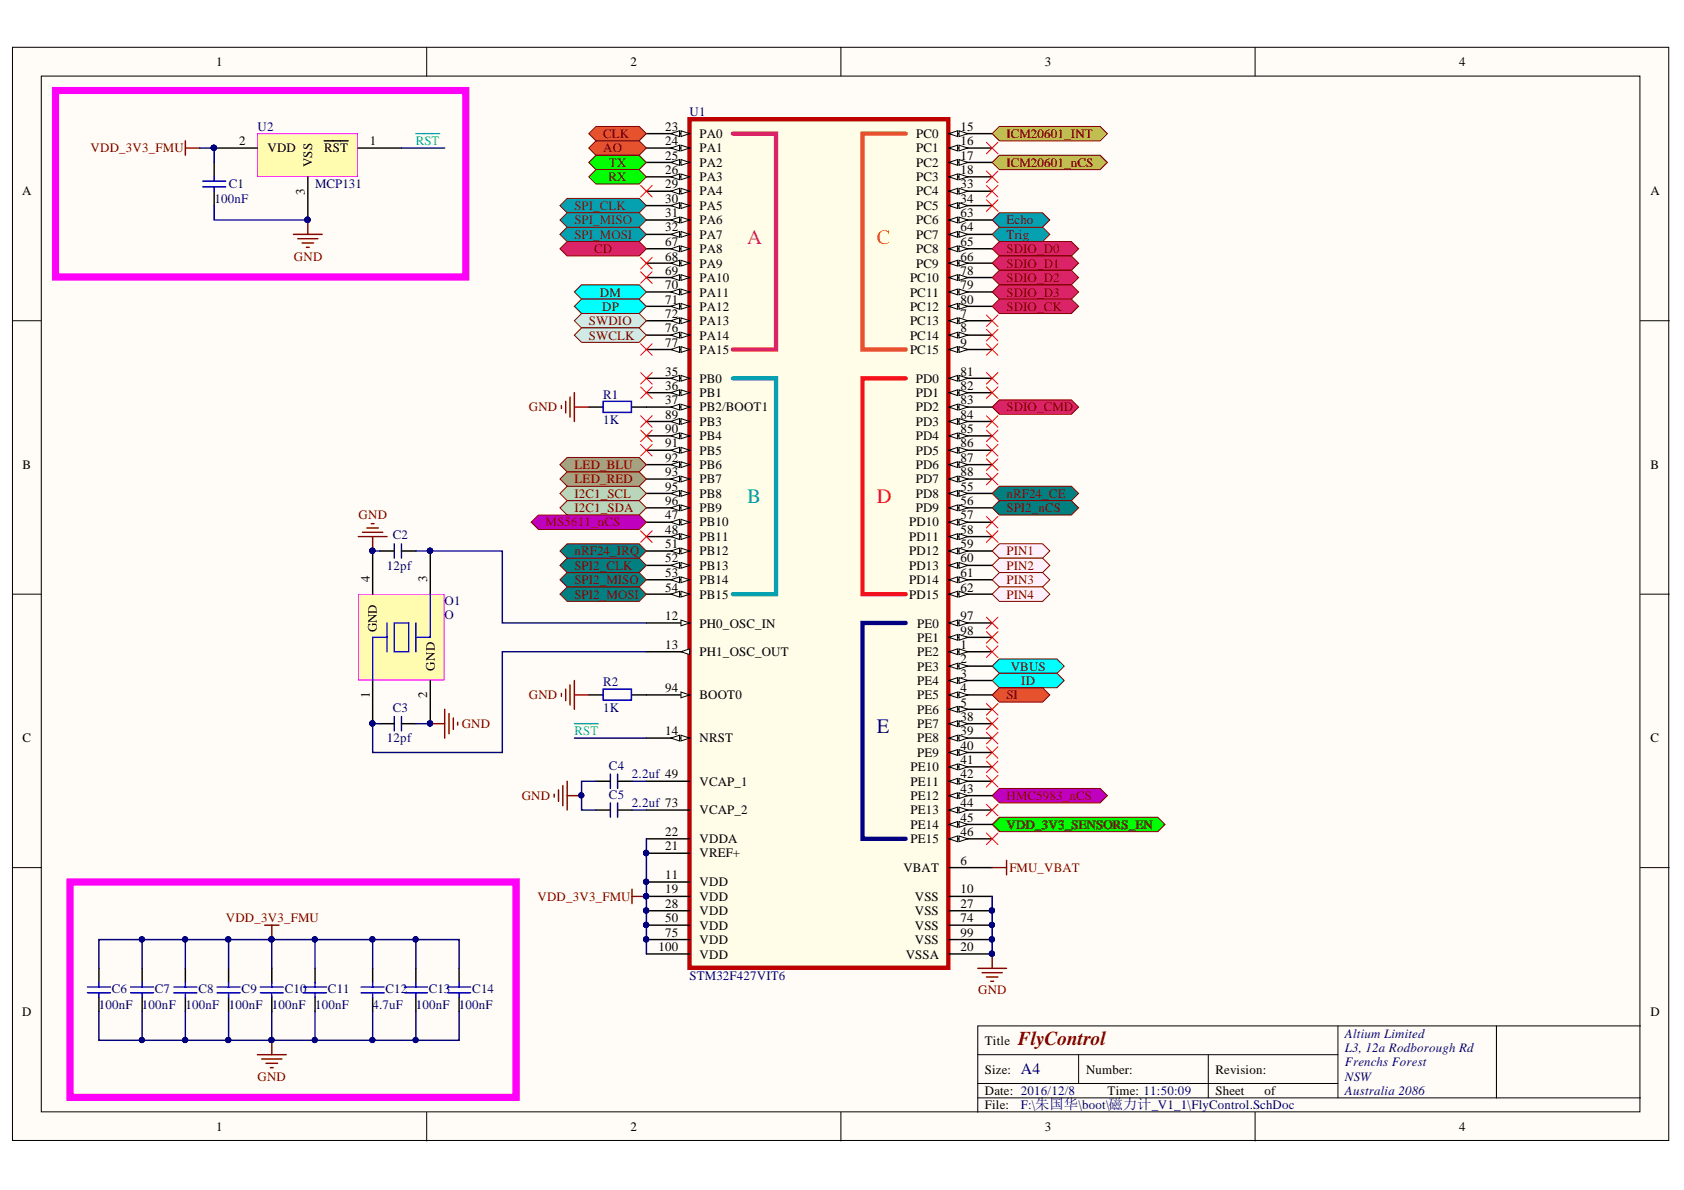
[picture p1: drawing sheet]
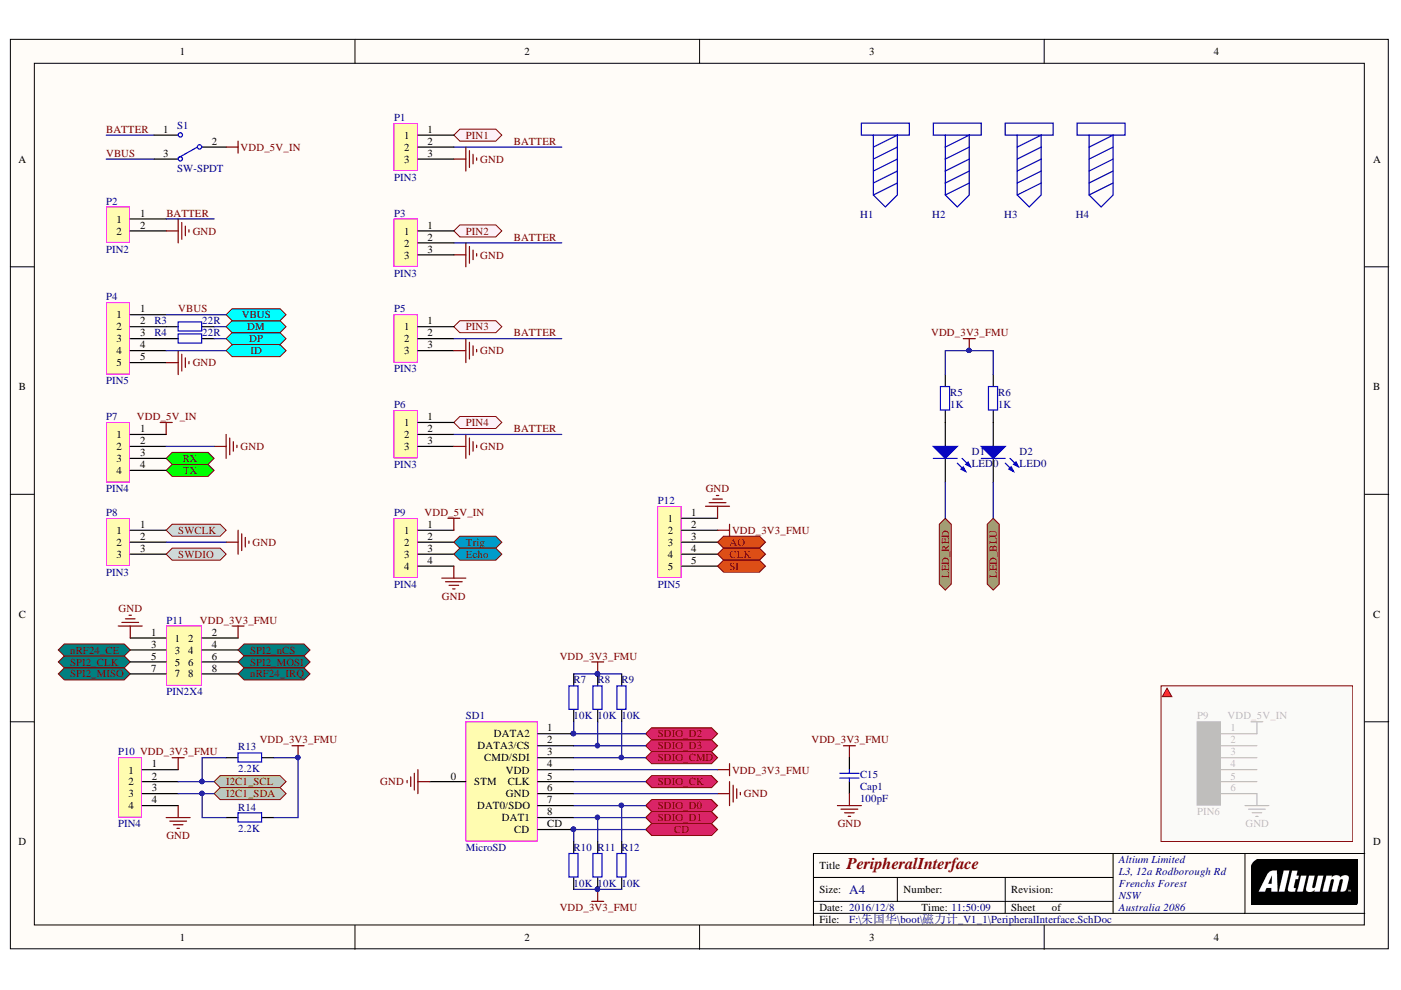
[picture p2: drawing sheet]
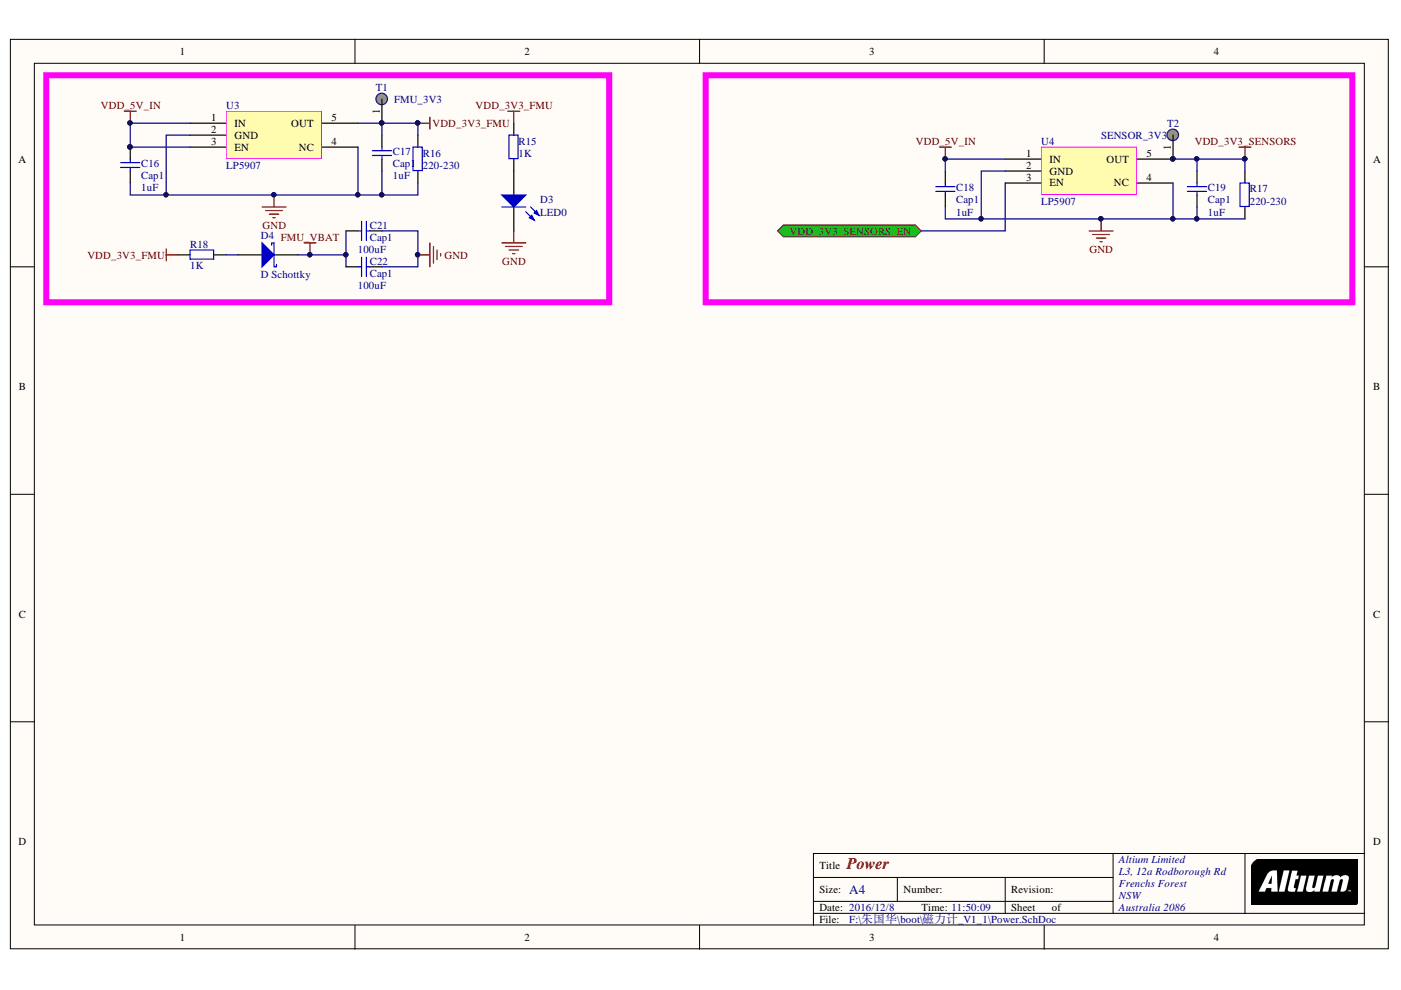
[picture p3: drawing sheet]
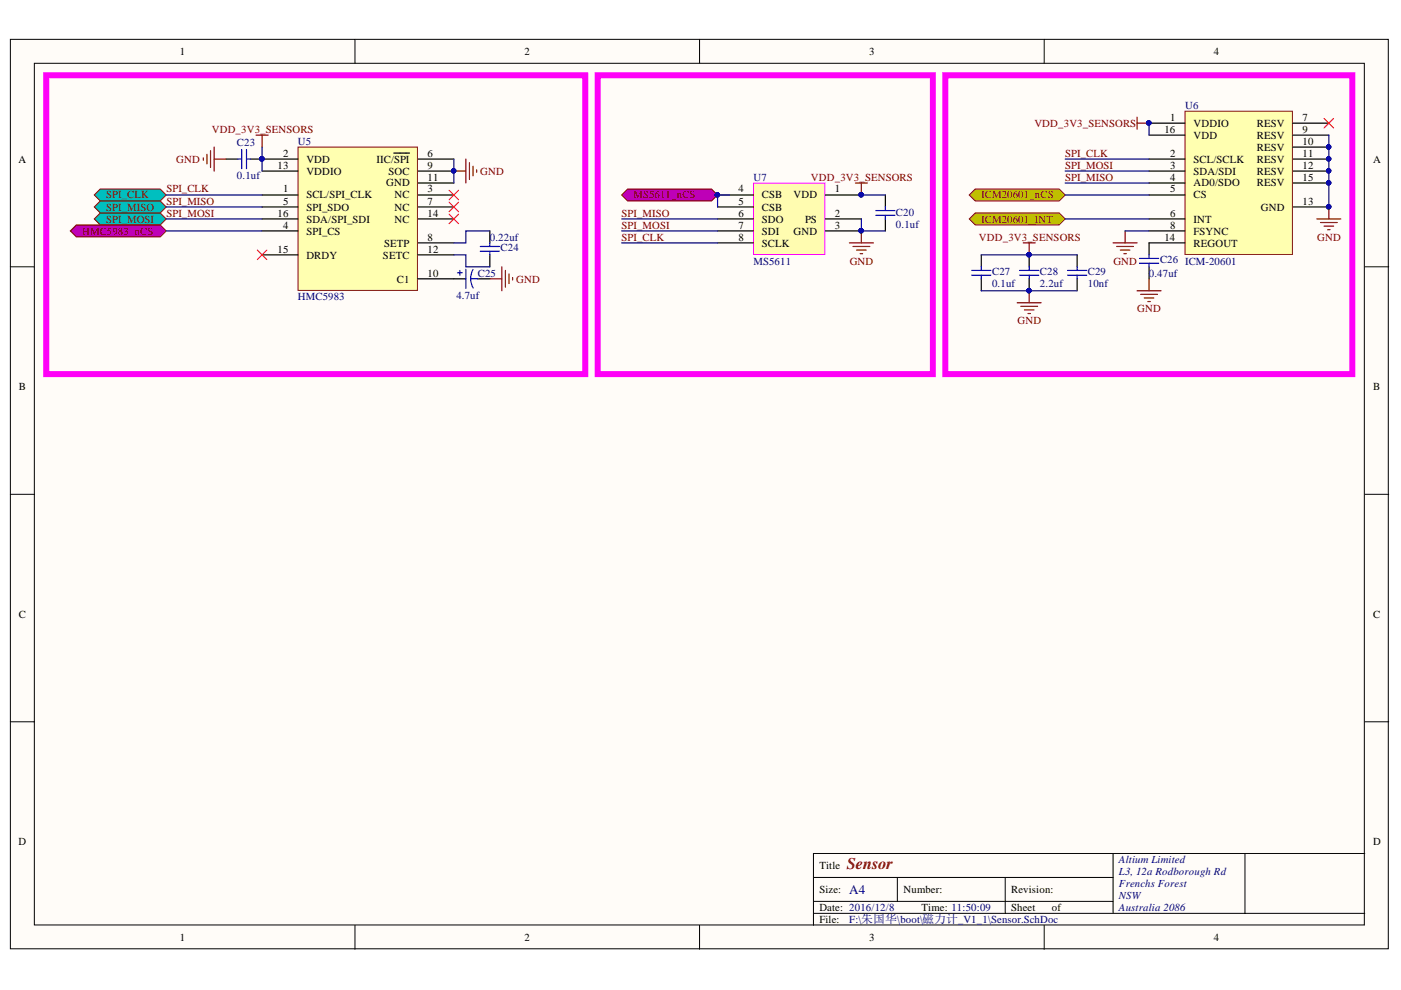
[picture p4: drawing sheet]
# Altium project FlyControl.PrjPCB
5 sheets, 80 parts. Net scope: hierarchical (ports join the sheet entries above them; power ports are global).
Board file: Mag.PcbDoc
Sheets:
  Top.SchDoc
    U_FlyControl = FlyControl.SchDoc
    U_Sensor = Sensor.SchDoc
    U_Power = Power.SchDoc
    U_PeripheralInterface = PeripheralInterface.SchDoc

## Sheet Top.SchDoc
size A4; Organization: Altium Limited; Address1: L3, 12a Rodborough Rd; Address2: Frenchs Forest; Address3: NSW; Address4: Australia 2086

### Sub-sheets
U_FlyControl = FlyControl.SchDoc: ICM20601_nCS, HMC5983_nCS, SPI_MOSI, SPI_MISO, SPI_CLK, VDD_3V3_SENSORS_EN, VBUS, ID, DM, DP, TX, RX, I2C1_SCL, I2C1_SDA, SWCLK, SWDIO, SPI2_CLK, SPI2_MISO, SPI2_MOSI, SPI2_nCS, PIN1, PIN2, PIN3, PIN4, SDIO_D2, SDIO_D3, SDIO_D0, SDIO_D1, SDIO_CK, SDIO_CMD, CD, LED_BLU, LED_RED, nRF24_CE, nRF24_IRQ, Trig, Echo, AO, CLK, SI, ICM20601_INT, MS5611_nCS
U_PeripheralInterface = PeripheralInterface.SchDoc: VBUS, ID, DM, DP, TX, RX, I2C1_SCL, I2C1_SDA, SWCLK, SWDIO, SPI2_CLK, SPI2_MISO, SPI2_MOSI, SPI2_nCS, PIN1, PIN2, PIN3, PIN4, SDIO_D2, SDIO_D3, SDIO_D0, SDIO_D1, SDIO_CK, SDIO_CMD, CD, LED_BLU, LED_RED, nRF24_CE, nRF24_IRQ, Trig, Echo, AO, CLK, SI
U_Power = Power.SchDoc: VDD_3V3_SENSORS_EN
U_Sensor = Sensor.SchDoc: SPI_CLK, SPI_MISO, SPI_MOSI, HMC5983_nCS, ICM20601_nCS, ICM20601_INT, MS5611_nCS

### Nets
SPI_CLK: sheet U_FlyControl/SPI_CLK, sheet U_Sensor/SPI_CLK
SPI_MISO: sheet U_FlyControl/SPI_MISO, sheet U_Sensor/SPI_MISO
SPI_MOSI: sheet U_FlyControl/SPI_MOSI, sheet U_Sensor/SPI_MOSI
VBUS: sheet U_FlyControl/VBUS, sheet U_PeripheralInterface/VBUS
NetD1_2: sheet U_FlyControl/LED_RED, sheet U_PeripheralInterface/LED_RED
NetD2_2: sheet U_FlyControl/LED_BLU, sheet U_PeripheralInterface/LED_BLU
NetP1_1: sheet U_FlyControl/PIN1, sheet U_PeripheralInterface/PIN1
NetP3_1: sheet U_FlyControl/PIN2, sheet U_PeripheralInterface/PIN2
NetP4_4: sheet U_FlyControl/ID, sheet U_PeripheralInterface/ID
NetP5_1: sheet U_FlyControl/PIN3, sheet U_PeripheralInterface/PIN3
NetP6_1: sheet U_FlyControl/PIN4, sheet U_PeripheralInterface/PIN4
NetP7_3: sheet U_FlyControl/RX, sheet U_PeripheralInterface/RX
NetP7_4: sheet U_FlyControl/TX, sheet U_PeripheralInterface/TX
NetP8_1: sheet U_FlyControl/SWCLK, sheet U_PeripheralInterface/SWCLK
NetP8_3: sheet U_FlyControl/SWDIO, sheet U_PeripheralInterface/SWDIO
NetP9#1_2: sheet U_FlyControl/Trig, sheet U_PeripheralInterface/Trig
NetP9#1_3: sheet U_FlyControl/Echo, sheet U_PeripheralInterface/Echo
NetP10_2: sheet U_FlyControl/I2C1_SCL, sheet U_PeripheralInterface/I2C1_SCL
NetP10_3: sheet U_FlyControl/I2C1_SDA, sheet U_PeripheralInterface/I2C1_SDA
NetP11_3: sheet U_FlyControl/nRF24_CE, sheet U_PeripheralInterface/nRF24_CE
NetP11_4: sheet U_FlyControl/SPI2_nCS, sheet U_PeripheralInterface/SPI2_nCS
NetP11_5: sheet U_FlyControl/SPI2_CLK, sheet U_PeripheralInterface/SPI2_CLK
NetP11_6: sheet U_FlyControl/SPI2_MOSI, sheet U_PeripheralInterface/SPI2_MOSI
NetP11_7: sheet U_FlyControl/SPI2_MISO, sheet U_PeripheralInterface/SPI2_MISO
NetP11_8: sheet U_FlyControl/nRF24_IRQ, sheet U_PeripheralInterface/nRF24_IRQ
NetP12_3: sheet U_FlyControl/AO, sheet U_PeripheralInterface/AO
NetP12_4: sheet U_FlyControl/CLK, sheet U_PeripheralInterface/CLK
NetP12_5: sheet U_FlyControl/SI, sheet U_PeripheralInterface/SI
NetR3_2: sheet U_FlyControl/DM, sheet U_PeripheralInterface/DM
NetR4_2: sheet U_FlyControl/DP, sheet U_PeripheralInterface/DP
NetR7_1: sheet U_FlyControl/SDIO_D2, sheet U_PeripheralInterface/SDIO_D2
NetR8_1: sheet U_FlyControl/SDIO_D3, sheet U_PeripheralInterface/SDIO_D3
NetR9_1: sheet U_FlyControl/SDIO_CMD, sheet U_PeripheralInterface/SDIO_CMD
NetR10_1: sheet U_FlyControl/CD, sheet U_PeripheralInterface/CD
NetR11_1: sheet U_FlyControl/SDIO_D1, sheet U_PeripheralInterface/SDIO_D1
NetR12_1: sheet U_FlyControl/SDIO_D0, sheet U_PeripheralInterface/SDIO_D0
NetSD1_5: sheet U_FlyControl/SDIO_CK, sheet U_PeripheralInterface/SDIO_CK
NetU1_15: sheet U_FlyControl/ICM20601_INT, sheet U_Sensor/ICM20601_INT
NetU1_17: sheet U_FlyControl/ICM20601_nCS, sheet U_Sensor/ICM20601_nCS
NetU1_43: sheet U_FlyControl/HMC5983_nCS, sheet U_Sensor/HMC5983_nCS
NetU1_45: sheet U_FlyControl/VDD_3V3_SENSORS_EN, sheet U_Power/VDD_3V3_SENSORS_EN
NetU1_47: sheet U_FlyControl/MS5611_nCS, sheet U_Sensor/MS5611_nCS

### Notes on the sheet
- Title
- Size:
- Date:
- A4
- Number:
- Time:
- Revision:
- Sheet
- of
- File:

## Sheet FlyControl.SchDoc: FlyControl
size A4; Organization: Altium Limited; Address1: L3, 12a Rodborough Rd; Address2: Frenchs Forest; Address3: NSW; Address4: Australia 2086

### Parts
C1  value 100nF  [0603AC]  (hidden comment: Cap1)
C2  value 12pf  [0603AC]  (hidden comment: Capacity)
C3  value 12pf  [0603AC]  (hidden comment: Capacity)
C4  value 2.2uf  [0603AC]  (hidden comment: Capacity)
C5  value 2.2uf  [0603AC]  (hidden comment: Capacity)
C6  value 100nF  [0603AC]  (hidden comment: Cap1)
C7  value 100nF  [0603AC]  (hidden comment: Cap1)
C8  value 100nF  [0603AC]  (hidden comment: Cap1)
C9  value 100nF  [0603AC]  (hidden comment: Cap1)
C10  value 100nF  [0603AC]  (hidden comment: Cap1)
C11  value 100nF  [0603AC]  (hidden comment: Cap1)
C12  value 4.7uF  [0603AC]  (hidden comment: Cap1)
C13  value 100nF  [0603AC]  (hidden comment: Cap1)
C14  value 100nF  [0603AC]  (hidden comment: Cap1)
O1  O  [SMD_3225]
R1  value 1K  [0603AR]  (hidden comment: Resist)
R2  value 1K  [0603AR]  (hidden comment: Resist)
U1  STM32F427VIT6  [LQFP50P1600X1600X160-100N]
U2  MCP131  [SOT23]

### Ports
AO, CD, CLK, DM, DP, Echo, HMC5983_nCS, I2C1_SCL, I2C1_SDA, ICM20601_INT, ICM20601_nCS, ID, LED_BLU, LED_RED, MS5611_nCS, nRF24_CE, nRF24_IRQ, PIN1, PIN2, PIN3, PIN4, RX, SDIO_CK, SDIO_CMD, SDIO_D0, SDIO_D1, SDIO_D2, SDIO_D3, SI, SPI2_CLK, SPI2_MISO, SPI2_MOSI, SPI2_nCS, SPI_CLK, SPI_MISO, SPI_MOSI, SWCLK, SWDIO, Trig, TX, VBUS, VDD_3V3_SENSORS_EN

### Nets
FMU_VBAT: U1.6(VBAT)
GND: C1.1 C2.1 C3.2 C4.1 C5.1 C6.1 C7.1 C8.1 C9.1 C10.1 C11.1 C12.1 C13.1 C14.1 O1.2(GND) O1.4(GND) R1.1 R2.1 U1.10(VSS) U1.20(VSSA) U1.27(VSS) U1.74(VSS) U1.99(VSS) U2.3(VSS)
VDD_3V3_FMU: C1.2 C6.2 C7.2 C8.2 C9.2 C10.2 C11.2 C12.2 C13.2 C14.2 U1.11(VDD) U1.19(VDD) U1.21(VREF+) U1.22(VDDA) U1.28(VDD) U1.50(VDD) U1.75(VDD) U1.100(VDD) U2.2(VDD)
~{RST}: U1.14(NRST) U2.1(~{RST})
SPI_CLK: U1.30(PA5) ; port SPI_CLK
SPI_MISO: U1.31(PA6) ; port SPI_MISO
SPI_MOSI: U1.32(PA7) ; port SPI_MOSI
VBUS: U1.2(PE3) ; port VBUS
NetC2_2: C2.2 O1.3(OSC) U1.12(PH0_OSC_IN)
NetC3_1: C3.1 O1.1(OSC) U1.13(PH1_OSC_OUT)
NetC4_2: C4.2 U1.49(VCAP_1)
NetC5_2: C5.2 U1.73(VCAP_2)
NetD1_2: U1.93(PB7) ; port LED_RED
NetD2_2: U1.92(PB6) ; port LED_BLU
NetP1_1: U1.59(PD12) ; port PIN1
NetP3_1: U1.60(PD13) ; port PIN2
NetP4_4: U1.3(PE4) ; port ID
NetP5_1: U1.61(PD14) ; port PIN3
NetP6_1: U1.62(PD15) ; port PIN4
NetP7_3: U1.26(PA3) ; port RX
NetP7_4: U1.25(PA2) ; port TX
NetP8_1: U1.76(PA14) ; port SWCLK
NetP8_3: U1.72(PA13) ; port SWDIO
NetP9#1_2: U1.64(PC7) ; port Trig
NetP9#1_3: U1.63(PC6) ; port Echo
NetP10_2: U1.95(PB8) ; port I2C1_SCL
NetP10_3: U1.96(PB9) ; port I2C1_SDA
NetP11_3: U1.55(PD8) ; port nRF24_CE
NetP11_4: U1.56(PD9) ; port SPI2_nCS
NetP11_5: U1.52(PB13) ; port SPI2_CLK
NetP11_6: U1.54(PB15) ; port SPI2_MOSI
NetP11_7: U1.53(PB14) ; port SPI2_MISO
NetP11_8: U1.51(PB12) ; port nRF24_IRQ
NetP12_3: U1.24(PA1) ; port AO
NetP12_4: U1.23(PA0) ; port CLK
NetP12_5: U1.4(PE5) ; port SI
NetR1_2: R1.2 U1.37(PB2/BOOT1)
NetR2_2: R2.2 U1.94(BOOT0)
NetR3_2: U1.70(PA11) ; port DM
NetR4_2: U1.71(PA12) ; port DP
NetR7_1: U1.78(PC10) ; port SDIO_D2
NetR8_1: U1.79(PC11) ; port SDIO_D3
NetR9_1: U1.83(PD2) ; port SDIO_CMD
NetR10_1: U1.67(PA8) ; port CD
NetR11_1: U1.66(PC9) ; port SDIO_D1
NetR12_1: U1.65(PC8) ; port SDIO_D0
NetSD1_5: U1.80(PC12) ; port SDIO_CK
NetU1_15: U1.15(PC0) ; port ICM20601_INT
NetU1_17: U1.17(PC2) ; port ICM20601_nCS
NetU1_43: U1.43(PE12) ; port HMC5983_nCS
NetU1_45: U1.45(PE14) ; port VDD_3V3_SENSORS_EN
NetU1_47: U1.47(PB10) ; port MS5611_nCS

Not connected (* = marked no-connect by the designer): U1 1(PE2)* 5(PE6)* 7(PC13)* 8(PC14)* 9(PC15)* 16(PC1)* 18(PC3)* 29(PA4)* 33(PC4)* 34(PC5)* 35(PB0)* 36(PB1)* 38(PE7)* 39(PE8)* 40(PE9)* 41(PE10)* 42(PE11)* 44(PE13)* 46(PE15)* 48(PB11)* 57(PD10)* 58(PD11)* 68(PA9)* 69(PA10)* 77(PA15)* 81(PD0)* 82(PD1)* 84(PD3)* 85(PD4)* 86(PD5)* 87(PD6)* 88(PD7)* 89(PB3)* 90(PB4)* 91(PB5)* 97(PE0)* 98(PE1)*

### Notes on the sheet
- Title
- Size:
- Date:
- A4
- Number:
- Time:
- Revision:
- Sheet
- of
- File:

## Sheet Sensor.SchDoc: Sensor
size A4; Organization: Altium Limited; Address1: L3, 12a Rodborough Rd; Address2: Frenchs Forest; Address3: NSW; Address4: Australia 2086

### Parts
C20  value 0.1uf  [0603AC]  (hidden comment: Cap1)
C23  value 0.1uf  [0603AC]  (hidden comment: Cap1)
C24  value 0.22uf  [0603AC]  (hidden comment: Cap1)
C25  value 4.7uf  [0603AC]  (hidden comment: Cap Pol1)
C26  value 0.47uf  [0603AC]  (hidden comment: Cap1)
C27  value 0.1uf  [0603AC]  (hidden comment: Cap1)
C28  value 2.2uf  [0603AC]  (hidden comment: Cap1)
C29  value 10nf  [0603AC]  (hidden comment: Cap1)
U5  HMC5983  [LPCC-16PIN]
U6  ICM-20601  [LGA-16PIN]
U7  MS5611  [MS5611]

### Ports
HMC5983_nCS, ICM20601_INT, ICM20601_nCS, MS5611_nCS, SPI_CLK, SPI_MISO, SPI_MOSI

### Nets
GND: C20.2 C23.2 C25.2 C26.1 C27.2 C28.2 C29.2 U5.6(IIC/~{SPI}) U5.9(SOC) U5.11(GND) U6.8(FSYNC) U6.9(RESV) U6.10(RESV) U6.11(RESV) U6.12(RESV) U6.13(GND) U6.15(RESV) U7.2(PS) U7.3(GND)
VDD_3V3_SENSORS: C20.1 C23.1 C27.1 C28.1 C29.1 U5.2(VDD) U5.13(VDDIO) U6.1(VDDIO) U6.16(VDD) U7.1(VDD)
SPI_CLK: U5.1(SCL/SPI_CLK) U6.2(SCL/SCLK) U7.8(SCLK) ; port SPI_CLK
SPI_MISO: U5.5(SPI_SDO) U6.4(AD0/SDO) U7.6(SDO) ; port SPI_MISO
SPI_MOSI: U5.16(SDA/SPI_SDI) U6.3(SDA/SDI) U7.7(SDI) ; port SPI_MOSI
NetC24_1: C24.1 U5.12(SETC)
NetC24_2: C24.2 U5.8(SETP)
NetC25_1: C25.1 U5.10(C1)
NetC26_2: C26.2 U6.14(REGOUT)
NetU1_15: U6.6(INT) ; port ICM20601_INT
NetU1_17: U6.5(CS) ; port ICM20601_nCS
NetU1_43: U5.4(SPI_CS) ; port HMC5983_nCS
NetU1_47: U7.4(CSB) U7.5(CSB) ; port MS5611_nCS

Not connected (* = marked no-connect by the designer): U5 3(NC)* 7(NC)* 14(NC)* 15(DRDY)*; U6 7(RESV)*

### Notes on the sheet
- Title
- Size:
- Date:
- A4
- Number:
- Time:
- Revision:
- Sheet
- of
- File:

## Sheet Power.SchDoc: Power
size A4; Organization: Altium Limited; Address1: L3, 12a Rodborough Rd; Address2: Frenchs Forest; Address3: NSW; Address4: Australia 2086

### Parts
C16  Cap1  value 1uF  [0603AC]
C17  Cap1  value 1uF  [0603AC]
C18  Cap1  value 1uF  [0603AC]
C19  Cap1  value 1uF  [0603AC]
C21  Cap1  value 100uF  [0805C]
C22  Cap1  value 100uF  [0805C]
D3  LED0  [LED_R]
D4  D Schottky  [DO-214]
R15  value 1K  [0603AR]  (hidden comment: Resist)
R16  value 220-230  [0603AR]  (hidden comment: Resist)
R17  value 220-230  [0603AR]  (hidden comment: Resist)
R18  value 1K  [0603AR]  (hidden comment: Resist)
T1  FMU_3V3  [TAB]
T2  SENSOR_3V3  [TAB]
U3  LP5907
U4  LP5907

### Ports
VDD_3V3_SENSORS_EN

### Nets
FMU_VBAT: C21.2 C22.2 D4.2(K)
GND: C16.1 C17.1 C18.1 C19.1 C21.1 C22.1 D3.2(K) R16.1 R17.1 U3.2(GND) U3.4(NC) U4.2(GND) U4.4(NC)
VDD_3V3_FMU: C17.2 R15.2 R16.2 R18.2 T1.1 U3.5(OUT)
VDD_3V3_SENSORS: C19.2 R17.2 T2.1 U4.5(OUT)
VDD_5V_IN: C16.2 C18.2 U3.1(IN) U3.3(EN) U4.1(IN)
NetD3_1: D3.1(A) R15.1
NetD4_1: D4.1(A) R18.1
NetU1_45: U4.3(EN) ; port VDD_3V3_SENSORS_EN

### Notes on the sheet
- Title
- Size:
- Date:
- A4
- Number:
- Time:
- Revision:
- Sheet
- of
- File:

## Sheet PeripheralInterface.SchDoc: PeripheralInterface
size A4; Organization: Altium Limited; Address1: L3, 12a Rodborough Rd; Address2: Frenchs Forest; Address3: NSW; Address4: Australia 2086

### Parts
(Parts that share a designator on the sheet are numbered #1, #2 ... from top to bottom, then left to right.)
C15  Cap1  value 100pF  [0603AC]
D1  LED0  [LED_G]
D2  LED0  [LED_B]
H1  HOLE  [Hole]  (value not drawn)
H2  HOLE  [Hole]  (value not drawn)
H3  HOLE  [Hole]  (value not drawn)
H4  HOLE  [Hole]  (value not drawn)
P1  PIN3  [Header-3P]
P2  PIN2  [Header-2P]
P3  PIN3  [Header-3P]
P4  PIN5  [mini_USB]
P5  PIN3  [Header-3P]
P6  PIN3  [Header-3P]
P7  PIN4  [Header-4P]
P8  PIN3  [Header-3P]
P9#1  PIN4  [Header-4P]
P9#2  PIN6  [AWT-6]  (masked out: inside a compile mask, not in the netlist)
P10  PIN4  [AWT-4]
P11  PIN2X4  [Header-2X4P]
P12  PIN5  [Header-5P]
R3  value 22R  [0603AR]  (hidden comment: Resist)
R4  value 22R  [0603AR]  (hidden comment: Resist)
R5  value 1K  [0603AR]  (hidden comment: Resist)
R6  value 1K  [0603AR]  (hidden comment: Resist)
R7  value 10K  [0603AR]  (hidden comment: Resist)
R8  value 10K  [0603AR]  (hidden comment: Resist)
R9  value 10K  [0603AR]  (hidden comment: Resist)
R10  value 10K  [0603AR]  (hidden comment: Resist)
R11  value 10K  [0603AR]  (hidden comment: Resist)
R12  value 10K  [0603AR]  (hidden comment: Resist)
R13  value 2.2K  [0603AR]  (hidden comment: Resist)
R14  value 2.2K  [0603AR]  (hidden comment: Resist)
S1  SW-SPDT  [KEY_MSK_12C01_07]
SD1  MicroSD  [MicroSD]

### Ports
AO, CD, CLK, DM, DP, Echo, I2C1_SCL, I2C1_SDA, ID, LED_BLU, LED_RED, nRF24_CE, nRF24_IRQ, PIN1, PIN2, PIN3, PIN4, RX, SDIO_CK, SDIO_CMD, SDIO_D0, SDIO_D1, SDIO_D2, SDIO_D3, SI, SPI2_CLK, SPI2_MISO, SPI2_MOSI, SPI2_nCS, SWCLK, SWDIO, Trig, TX, VBUS

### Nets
GND: C15.1 P1.3 P2.2 P3.3 P4.5 P5.3 P6.3 P7.2 P8.2 P9#1.4 P10.4 P11.1 P12.1 SD1.0(STM) SD1.6(GND)
VDD_3V3_FMU: C15.2 P10.1 P11.2 P12.2 R5.2 R6.2 R7.2 R8.2 R9.2 R10.2 R11.2 R12.2 R13.2 R14.2 SD1.4(VDD)
VDD_5V_IN: P7.1 P9#1.1 S1.2
BATTER: P1.2 P2.1 P3.2 P5.2 P6.2 S1.1
VBUS: P4.1 S1.3 ; port VBUS
NetD1_1: D1.1(A) R5.1
NetD1_2: D1.2(K) ; port LED_RED
NetD2_1: D2.1(A) R6.1
NetD2_2: D2.2(K) ; port LED_BLU
NetP1_1: P1.1 ; port PIN1
NetP3_1: P3.1 ; port PIN2
NetP4_2: P4.2 R3.1
NetP4_3: P4.3 R4.1
NetP4_4: P4.4 ; port ID
NetP5_1: P5.1 ; port PIN3
NetP6_1: P6.1 ; port PIN4
NetP7_3: P7.3 ; port RX
NetP7_4: P7.4 ; port TX
NetP8_1: P8.1 ; port SWCLK
NetP8_3: P8.3 ; port SWDIO
NetP9#1_2: P9#1.2 ; port Trig
NetP9#1_3: P9#1.3 ; port Echo
NetP10_2: P10.2 R13.1 ; port I2C1_SCL
NetP10_3: P10.3 R14.1 ; port I2C1_SDA
NetP11_3: P11.3 ; port nRF24_CE
NetP11_4: P11.4 ; port SPI2_nCS
NetP11_5: P11.5 ; port SPI2_CLK
NetP11_6: P11.6 ; port SPI2_MOSI
NetP11_7: P11.7 ; port SPI2_MISO
NetP11_8: P11.8 ; port nRF24_IRQ
NetP12_3: P12.3 ; port AO
NetP12_4: P12.4 ; port CLK
NetP12_5: P12.5 ; port SI
NetR3_2: R3.2 ; port DM
NetR4_2: R4.2 ; port DP
NetR7_1: R7.1 SD1.1(DATA2) ; port SDIO_D2
NetR8_1: R8.1 SD1.2(DATA3/CS) ; port SDIO_D3
NetR9_1: R9.1 SD1.3(CMD/SDI) ; port SDIO_CMD
NetR10_1: R10.1 SD1.CD ; port CD
NetR11_1: R11.1 SD1.8(DAT1) ; port SDIO_D1
NetR12_1: R12.1 SD1.7(DAT0/SDO) ; port SDIO_D0
NetSD1_5: SD1.5(CLK) ; port SDIO_CK

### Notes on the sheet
- Title
- Size:
- Date:
- A4
- Number:
- Time:
- Revision:
- Sheet
- of
- File:

## Nets that join several sheets
FMU_VBAT: FlyControl (U1.6), Power (C21.2 C22.2 D4.2)
GND: FlyControl (24 pins), Sensor (19 pins), Power (13 pins), PeripheralInterface (15 pins)
VDD_3V3_FMU: FlyControl (19 pins), Power (6 pins), PeripheralInterface (15 pins)
VDD_3V3_SENSORS: Sensor (10 pins), Power (C19.2 R17.2 T2.1 U4.5)
VDD_5V_IN: Power (5 pins), PeripheralInterface (P7.1 P9#1.1 S1.2)
NetD1_2: FlyControl (U1.93), PeripheralInterface (D1.2)
NetD2_2: FlyControl (U1.92), PeripheralInterface (D2.2)
NetP1_1: FlyControl (U1.59), PeripheralInterface (P1.1)
NetP3_1: FlyControl (U1.60), PeripheralInterface (P3.1)
NetP4_4: FlyControl (U1.3), PeripheralInterface (P4.4)
NetP5_1: FlyControl (U1.61), PeripheralInterface (P5.1)
NetP6_1: FlyControl (U1.62), PeripheralInterface (P6.1)
NetP7_3: FlyControl (U1.26), PeripheralInterface (P7.3)
NetP7_4: FlyControl (U1.25), PeripheralInterface (P7.4)
NetP8_1: FlyControl (U1.76), PeripheralInterface (P8.1)
NetP8_3: FlyControl (U1.72), PeripheralInterface (P8.3)
NetP9#1_2: FlyControl (U1.64), PeripheralInterface (P9#1.2)
NetP9#1_3: FlyControl (U1.63), PeripheralInterface (P9#1.3)
NetP10_2: FlyControl (U1.95), PeripheralInterface (P10.2 R13.1)
NetP10_3: FlyControl (U1.96), PeripheralInterface (P10.3 R14.1)
NetP11_3: FlyControl (U1.55), PeripheralInterface (P11.3)
NetP11_4: FlyControl (U1.56), PeripheralInterface (P11.4)
NetP11_5: FlyControl (U1.52), PeripheralInterface (P11.5)
NetP11_6: FlyControl (U1.54), PeripheralInterface (P11.6)
NetP11_7: FlyControl (U1.53), PeripheralInterface (P11.7)
NetP11_8: FlyControl (U1.51), PeripheralInterface (P11.8)
NetP12_3: FlyControl (U1.24), PeripheralInterface (P12.3)
NetP12_4: FlyControl (U1.23), PeripheralInterface (P12.4)
NetP12_5: FlyControl (U1.4), PeripheralInterface (P12.5)
NetR3_2: FlyControl (U1.70), PeripheralInterface (R3.2)
NetR4_2: FlyControl (U1.71), PeripheralInterface (R4.2)
NetR7_1: FlyControl (U1.78), PeripheralInterface (R7.1 SD1.1)
NetR8_1: FlyControl (U1.79), PeripheralInterface (R8.1 SD1.2)
NetR9_1: FlyControl (U1.83), PeripheralInterface (R9.1 SD1.3)
NetR10_1: FlyControl (U1.67), PeripheralInterface (R10.1 SD1.CD)
NetR11_1: FlyControl (U1.66), PeripheralInterface (R11.1 SD1.8)
NetR12_1: FlyControl (U1.65), PeripheralInterface (R12.1 SD1.7)
NetSD1_5: FlyControl (U1.80), PeripheralInterface (SD1.5)
NetU1_15: FlyControl (U1.15), Sensor (U6.6)
NetU1_17: FlyControl (U1.17), Sensor (U6.5)
NetU1_43: FlyControl (U1.43), Sensor (U5.4)
NetU1_45: FlyControl (U1.45), Power (U4.3)
NetU1_47: FlyControl (U1.47), Sensor (U7.4 U7.5)
SPI_CLK: FlyControl (U1.30), Sensor (U5.1 U6.2 U7.8)
SPI_MISO: FlyControl (U1.31), Sensor (U5.5 U6.4 U7.6)
SPI_MOSI: FlyControl (U1.32), Sensor (U5.16 U6.3 U7.7)
VBUS: FlyControl (U1.2), PeripheralInterface (P4.1 S1.3)
